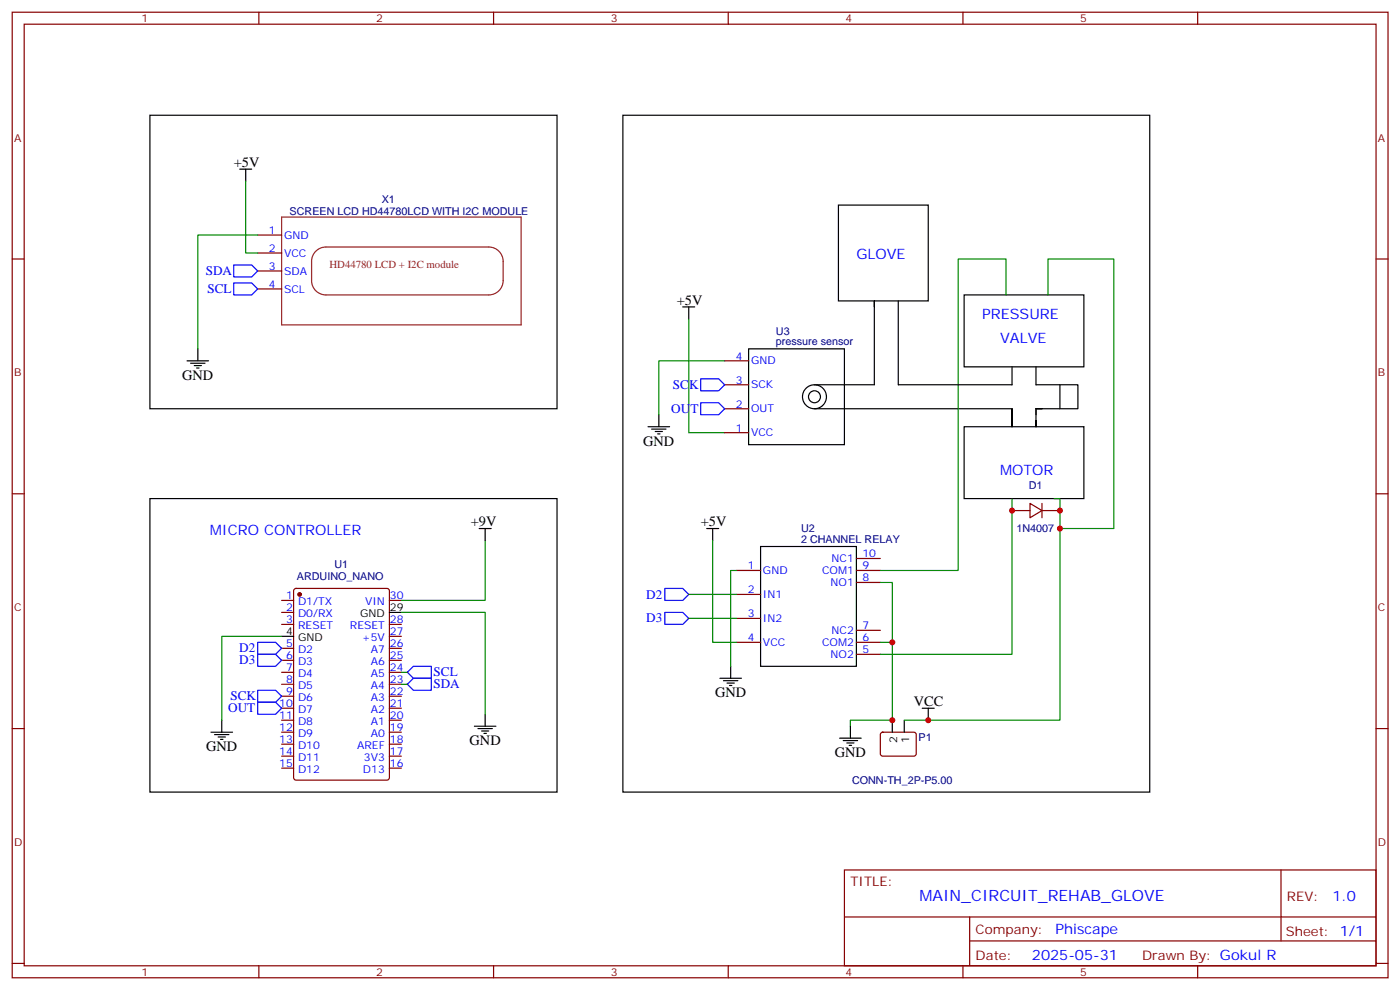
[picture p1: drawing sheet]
<svg xmlns="http://www.w3.org/2000/svg" width="412mm" height="292mm" viewBox="0 0 412 292" stroke-linecap="round" stroke-linejoin="round" font-family="sans-serif">
<g fill="none" stroke="#870000" stroke-width=".35">
<path d="M3.6 3.6h405.3v284.3h-405.3zM7.1 7.1h398.3v277.3h-398.3zM76.3 3.6v3.5M145.4 3.6v3.5M214.6 3.6v3.5M283.7 3.6v3.5M352.8 3.6v3.5M3.6 76.3h3.5M75.9 69.2h7.1M75.9 74.5h7.1M75.9 79.8h7.1M405.4 76.3h3.5"/>
<path d="M75.9 85.1h7.1M213.5 113.3h7.1M213.5 106.3h7.1M213.5 127.4h7.1M213.5 120.4h7.1M3.6 145.4h3.5M298.2 150.4h5.3M303.5 148.2l3.5 2.2-3.5 2.1zM307 148.2v4.3M307 150.4h5.3M405.4 145.4h3.5M83 176.8h3.5"/>
<path d="M86.7 173.5l.5-.2h26.8l.7 .4v55.3l-.4 .7h-27.1l-.6-.4-.1-55.3zM114.7 176.8h3.6M217 168h7.1M217 175h7.1M252.3 168h7.1M252.3 171.5h7.1M252.3 164.5h7.1M83 180.3h3.5M83 183.9h3.5M83 190.9h3.5M83 194.5h3.5M83 198h3.5"/>
<path d="M114.7 183.9h3.6M114.7 190.9h3.6M114.7 194.5h3.6M114.7 198h3.6M114.7 187.4h3.6M217 182.1h7.1M217 189.2h7.1M252.3 189.2h7.1M252.3 192.7h7.1M252.3 185.6h7.1M3.6 214.6h3.5M83 201.5h3.5"/>
<path d="M83 205h3.5M83 208.6h3.5M83 212.1h3.5M83 215.6h3.5M83 219.1h3.5M114.7 201.5h3.6M114.7 205h3.6M114.7 208.6h3.6M114.7 212.1h3.6M114.7 215.6h3.6M114.7 219.1h3.6M259.6 215.8l.5-.2 9.4 .1 .4 .6v5.9l-.7 .5-9.4-.1-.4-.6v-5.7z"/>
<path d="M405.4 214.6h3.5M83 222.7h3.5M83 226.2h3.5M114.7 222.7h3.6M114.7 226.2h3.6M248.8 256.2h156.6v28.2h-156.6zM377.4 256.2v20.9M248.8 270h156.5M285.7 277.1h119.6M285.7 270v14.1M3.6 283.7h3.5M76.3 284.4v3.5"/>
<path d="M145.4 284.4v3.5M214.6 284.4v3.5M283.7 284.4v3.5M352.8 284.4v3.5M405.4 283.7h3.5"/>
</g>
<circle cx="88.3" cy="175" r=".53" fill="#870000" stroke="#870000" stroke-width=".35"/>
<g fill="none" stroke="#000" stroke-width=".35">
<path d="M44.2 33.9h119.9v86.5h-119.9zM183.5 33.9h155.2v199.4h-155.2zM70.6 49.8h3.6M72.4 49.8v3.5M247 60.4h26.5v28.2h-26.5zM201.2 90.4h3.5M202.9 90.4v3.5M257.6 90.4v-1.8v24.7h-17.6M264.7 88.6v24.7h33.5v-5.3M284.1 86.9h35.2v21.1h-35.2zM55.1 106.3h6.4M56.2 107h4.2"/>
<path d="M57.2 107.7h2.1M57.9 108.4h.7M58.3 102.7v3.6M220.6 102.7h28.2v28.3h-28.2zM305.2 108v5.3h12.4v7.1h-12.4h1.8M312.3 113.3v7.1M190.9 125.7h6.4M192 126.4h4.2M193 127.1h2.2M193.7 127.8h.8M194.1 122.1v3.6M240 120.4h58.2"/>
<path d="M284.1 125.7h35.2v21.1h-35.2zM298.2 120.4v5.3v-5.3M305.2 122.1v-1.7v5.3v-1.8M44.2 146.8h119.9v86.5h-119.9zM141.2 155.6h3.5M142.9 155.6v3.6M208.2 155.6h3.5M210 155.6v3.6M224.1 160.9h28.2v35.3h-28.2zM83 187.4h3.5M114.7 180.3h3.6M212.1 199.7h6.3"/>
<path d="M215.3 196.2v3.5M62.2 215.6h6.3M63.2 216.3h4.3M64.3 217h2.1M65 217.7h.7M65.3 212.1v3.5M139.8 213.9h6.3M140.8 214.6h4.3M141.9 215.3h2.1M142.6 216h.7M142.9 210.3v3.6M213.1 200.4h4.3"/>
<path d="M214.2 201.2h2.1M214.9 201.9h.7M247.4 217.4h6.3M248.4 218.1h4.3M249.5 218.8h2.1M250.2 219.5h.7M250.5 213.9v3.5M262.9 212.1v3.5M266.4 212.1v3.5M271.7 208.6h3.5M273.5 208.6v3.5"/>
<circle cx="240" cy="116.8" r="3.5"/>
<circle cx="240" cy="116.8" r="1.76"/>
</g>
<g fill="none" stroke="#008700" stroke-width=".35">
<path d="M72.4 53.3v21.2h3.5M75.9 69.2h-17.6v33.5M202.9 93.9v33.5h10.6M296.4 86.9v-10.6h-14.1v91.7h-22.9M308.8 86.9v-10.6h19.4v79.3h-15.9v-8.8h-1.8M213.5 106.3h-19.4v15.8M142.9 159.2v17.6h-24.6M210 159.2v30h7M298.2 146.8v45.9h-38.8M312.3 155.6v56.5h-45.9M202.9 175h14.1M217 168h-1.7v28.2"/>
<path d="M259.4 171.5h3.5v17.7h-3.5M83 187.4h-17.7v24.7M118.3 180.3h24.6v30M118.3 198h1.7M202.9 182.1h14.1M262.9 189.2v22.9h-12.4v1.8M118.3 201.5h1.7"/>
</g>
<path d="M68.9 78h5.3l1.7 1.8-1.7 1.8h-5.3zM68.9 83.3h5.3l1.7 1.8-1.7 1.8h-5.3zM206.4 111.5h5.3l1.8 1.8-1.8 1.8h-5.3zM206.4 118.6h5.3l1.8 1.8-1.8 1.7h-5.3zM195.9 173.3h5.3l1.7 1.7-1.7 1.8h-5.3zM75.9 189.2h5.3l1.8 1.7-1.8 1.8h-5.3zM75.9 192.7h5.3l1.8 1.8-1.8 1.7h-5.3zM120 198l1.8-1.8h5.3v3.5h-5.3zM121.8 199.7h5.3v3.6h-5.3l-1.8-1.8zM195.9 180.3h5.3l1.7 1.8-1.7 1.8h-5.3zM75.9 203.3h5.3l1.8 1.7-1.8 1.8h-5.3zM75.9 206.8h5.3l1.8 1.8-1.8 1.7h-5.3z" fill="none" stroke="#00f" stroke-width=".35"/>
<path d="M83 63.9h70.5v31.8h-70.5zM92.8 74.2a4.2 4.2 0 0 1 3.2-1.5h48a4.2 4.2 0 0 1 4.2 4.3v5.6a4.2 4.2 0 0 1-4.2 4.3h-48a4.2 4.2 0 0 1-4.2-4.3v-5.6a4.2 4.2 0 0 1 1-2.8z" fill="none" stroke="#8c2424" stroke-width=".35"/>
<g fill="#c00">
<circle cx="262.9" cy="189.2" r=".88"/>
<circle cx="262.9" cy="212.1" r=".88"/>
<circle cx="273.5" cy="212.1" r=".88"/>
<circle cx="298.2" cy="150.4" r=".88"/>
<circle cx="312.3" cy="150.4" r=".88"/>
<circle cx="312.3" cy="155.6" r=".88"/>
</g>
<text font-size="4.6" fill="#00f" x="270.9" y="265.2">MAIN_CIRCUIT_REHAB_GLOVE</text>
<g font-size="4.2">
<text x="68.9" y="49.1">+5V</text>
<text x="199.4" y="89.7">+5V</text>
<text x="53.7" y="111.9">GND</text>
<text x="189.5" y="131.3">GND</text>
<text x="138.7" y="154.9">+9V</text>
<text x="206.4" y="154.9">+5V</text>
<text x="210.7" y="205.4">GND</text>
<text x="269.2" y="207.9">VCC</text>
<text x="60.7" y="221.3">GND</text>
<text x="138.4" y="219.5">GND</text>
<text x="246" y="223">GND</text>
</g>
<g font-size="4.2" fill="#00f">
<text x="252.3" y="76.3">GLOVE</text>
<text x="289.3" y="93.9">PRESSURE</text>
<text x="294.6" y="101">VALVE</text>
<text x="294.6" y="139.8">MOTOR</text>
<text x="61.8" y="157.4">MICRO CONTROLLER</text>
<text x="392.6" y="265.4">1.0</text>
<text x="311" y="275">Phiscape</text>
<text x="304" y="282.8">2025-05-31</text>
</g>
<g font-size="3.9" fill="#00f">
<text x="60.6" y="81">SDA</text>
<text x="61.1" y="86.3">SCL</text>
<text x="198.3" y="114.5">SCK</text>
<text x="197.8" y="121.6">OUT</text>
<text x="190.4" y="176.3">D2</text>
<text x="190.4" y="183.3">D3</text>
<text x="70.5" y="192.1">D2</text>
<text x="70.5" y="195.7">D3</text>
<text x="127.7" y="202.7">SDA</text>
<text x="127.8" y="199.2">SCL</text>
<text x="67.3" y="209.8">OUT</text>
<text x="67.9" y="206.2">SCK</text>
</g>
<g font-size="3.9" fill="#800">
<text x="250.5" y="260.8">TITLE:</text>
<text x="379.2" y="265.4">REV:</text>
<text x="287.5" y="275">Company:</text>
<text x="378.8" y="275.6">Sheet: 1/1</text>
<text x="287.5" y="282.6">Date:</text>
<text x="336.5" y="282.7">Drawn By: Gokul R</text>
</g>
<g font-size="3.2" fill="#800">
<text x="41.7" y="6.6">1</text>
<text x="110.8" y="6.6">2</text>
<text x="180" y="6.6">3</text>
<text x="249.1" y="6.6">4</text>
<text x="318.3" y="6.6">5</text>
<text x="4.1" y="41.7">A</text>
<text x="405.9" y="41.7">A</text>
<text x="4.1" y="110.8">B</text>
<text x="405.9" y="110.8">B</text>
<text x="4.1" y="180">C</text>
<text x="405.9" y="180">C</text>
<text x="4.1" y="249.1">D</text>
<text x="405.9" y="249.1">D</text>
<text x="41.7" y="287.4">1</text>
<text x="110.8" y="287.4">2</text>
<text x="180" y="287.4">3</text>
<text x="249.1" y="287.4">4</text>
<text x="318.3" y="287.4">5</text>
</g>
<g font-size="3.2" fill="#000080">
<text x="112.4" y="59.7">X1</text>
<text x="85.3" y="63.3">SCREEN LCD HD44780LCD WITH I2C MODULE</text>
<text x="228.6" y="101.7">pressure sensor</text>
<text x="228.6" y="98.5">U3</text>
<text x="303.1" y="144">D1</text>
<text x="236" y="159.9">2 CHANNEL RELAY</text>
<text x="236" y="156.7">U2</text>
<text x="299.5" y="156.7">1N4007</text>
<text x="98.5" y="167.4">U1</text>
<text x="87.5" y="170.9">ARDUINO_NANO</text>
<text x="270.7" y="218.2">P1</text>
<text x="251" y="230.9">CONN-TH_2P-P5.00</text>
</g>
<g font-size="3.2" fill="#00f">
<text x="79.2" y="68.9">1</text>
<text x="83.7" y="70.3">GND</text>
<text x="79.2" y="74.2">2</text>
<text x="83.7" y="75.6">VCC</text>
<text x="79.2" y="79.4">3</text>
<text x="83.7" y="80.9">SDA</text>
<text x="79.2" y="84.7">4</text>
<text x="83.7" y="86.1">SCL</text>
<text x="216.8" y="105.9">4</text>
<text x="221.3" y="107.3">GND</text>
<text x="216.8" y="113">3</text>
<text x="221.3" y="114.4">SCK</text>
<text x="216.8" y="120">2</text>
<text x="221.3" y="121.4">OUT</text>
<text x="216.8" y="127.1">1</text>
<text x="221.3" y="128.5">VCC</text>
<text x="220.3" y="167.6">1</text>
<text x="245" y="165.5">NC1</text>
<text x="254.1" y="167.6">9</text>
<text x="254.1" y="164.1">10</text>
<text x="224.8" y="169.1">GND</text>
<text x="242.2" y="169.1">COM1</text>
<text x="244.7" y="172.6">NO1</text>
<text x="254.1" y="171.2">8</text>
<text x="84.3" y="176.5">1</text>
<text x="84.3" y="180">2</text>
<text x="87.8" y="178.2">D1/TX</text>
<text x="107.5" y="178.2">VIN</text>
<text x="114.9" y="176.5">30</text>
<text x="220.3" y="174.7">2</text>
<text x="224.8" y="176.1">IN1</text>
<text x="84.3" y="183.5">3</text>
<text x="87.8" y="181.8">D0/RX</text>
<text x="87.8" y="185.3">RESET</text>
<text x="103.1" y="185.3">RESET</text>
<text x="114.9" y="183.5">28</text>
<text x="220.3" y="181.8">3</text>
<text x="224.8" y="183.2">IN2</text>
<text x="254.1" y="185.3">7</text>
<text x="84.3" y="190.6">5</text>
<text x="106.6" y="188.8">+5V</text>
<text x="114.9" y="190.6">26</text>
<text x="114.9" y="187">27</text>
<text x="220.3" y="188.8">4</text>
<text x="224.8" y="190.2">VCC</text>
<text x="242.2" y="190.2">COM2</text>
<text x="245" y="186.7">NC2</text>
<text x="254.1" y="188.8">6</text>
<text x="84.3" y="194.1">6</text>
<text x="84.3" y="197.6">7</text>
<text x="87.8" y="192.3">D2</text>
<text x="87.8" y="195.9">D3</text>
<text x="109.2" y="195.9">A6</text>
<text x="109.2" y="192.3">A7</text>
<text x="114.9" y="197.6">24</text>
<text x="114.9" y="194.1">25</text>
<text x="244.7" y="193.7">NO2</text>
<text x="254.1" y="192.3">5</text>
<text x="84.3" y="201.2">8</text>
<text x="87.8" y="199.4">D4</text>
<text x="87.8" y="202.9">D5</text>
<text x="109.2" y="202.9">A4</text>
<text x="109.2" y="199.4">A5</text>
<text x="114.9" y="201.2">23</text>
<text x="82.3" y="208.2">10</text>
<text x="84.3" y="204.7">9</text>
<text x="87.8" y="206.4">D6</text>
<text x="87.8" y="210">D7</text>
<text x="109.2" y="210">A2</text>
<text x="109.2" y="206.4">A3</text>
<text x="114.9" y="208.2">21</text>
<text x="114.9" y="204.7">22</text>
<text x="82.3" y="211.7">11</text>
<text x="82.3" y="215.3">12</text>
<text x="87.8" y="213.5">D8</text>
<text x="109.2" y="213.5">A1</text>
<text x="114.9" y="215.3">19</text>
<text x="114.9" y="211.7">20</text>
<text x="82.3" y="218.8">13</text>
<text x="87.8" y="217">D9</text>
<text x="87.8" y="220.6">D10</text>
<text x="105.2" y="220.6">AREF</text>
<text x="109.2" y="217">A0</text>
<text x="114.9" y="218.8">18</text>
<text x="82.3" y="222.3">14</text>
<text x="82.3" y="225.8">15</text>
<text x="87.8" y="224.1">D11</text>
<text x="87.8" y="227.6">D12</text>
<text x="106.9" y="227.6">D13</text>
<text x="107.2" y="224.1">3V3</text>
<text x="114.9" y="225.8">16</text>
<text x="114.9" y="222.3">17</text>
</g>
<text font-size="3.2" fill="#8d2323" x="97.1" y="79">HD44780 LCD + I2C module</text>
<g font-size="3.2">
<text x="114.9" y="180">29</text>
<text x="106.1" y="181.8">GND</text>
<text x="84.3" y="187">4</text>
<text x="87.8" y="188.8">GND</text>
<text x="264.3" y="218.9" transform="rotate(-90 264.3 218.9)">2</text>
<text x="267.8" y="218.9" transform="rotate(-90 267.8 218.9)">1</text>
</g>
</svg>
